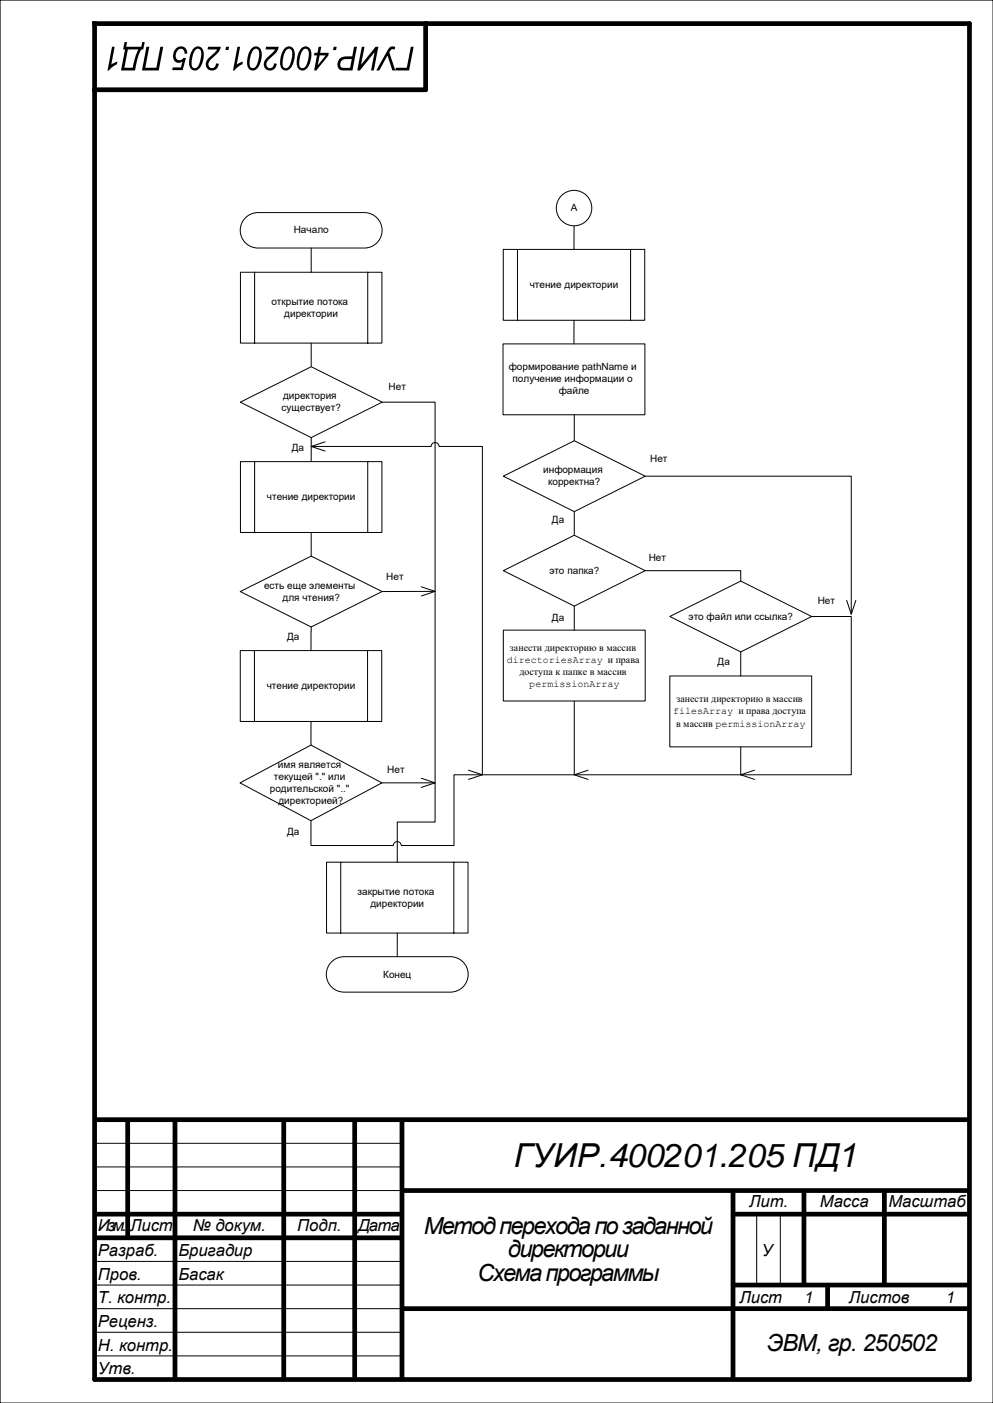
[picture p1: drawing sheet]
<svg xmlns="http://www.w3.org/2000/svg" width="210mm" height="297mm" viewBox="0 0 210 297" stroke-linecap="round" stroke-linejoin="round" font-family="sans-serif">
<path d="M0 0h210v297h-210z" fill="none" stroke="#000" stroke-width=".25"/>
<path d="M20 5h185v287h-185zM90 5v14h-70" fill="none" stroke="#000" stroke-width="1"/>
<g fill="none" stroke="#000" stroke-width="1" stroke-linecap="butt">
<path d="M20 237h185M27 237v25M37 237v55M60 237v55M75 237v55M85 237v55M20 257h65M85 252h120M155 252v40M155 257h50M170 252v20M187 252v20"/>
<path d="M20 262h65M85 277h120M155 272h50M175 272v5"/>
</g>
<path d="M20 242h65M20 247h65M20 252h65M160 257v15M165 257v15M20 267h65M20 272h65M20 277h65M20 282h65M20 287h65" fill="none" stroke="#000" stroke-width=".21"/>
<g fill="#000">
<path d="M47.8 9.9h.6l-.1 .7h-.6zM44 9.9h2.7a4.7 4.7 0 0 1-2.1 2.7 .97 .97 0 0 0-.5 1.1 .97 .97 0 0 0 .9 .7l.5-.4 .2-.6 .6 .1a1.4 1.4 0 0 1-2 1.3 1.4 1.4 0 0 1-.3-2.3l1.9-2h-2zM41 10.2a1.21 1.21 0 0 1 1.4-.3 1.21 1.21 0 0 1 .7 1.2 3.7 3.7 0 0 1-1.6 3.8 1.31 1.31 0 0 1-1.5-1.6 4.7 4.7 0 0 1 1-3.1zM41.3 10.6a4.6 4.6 0 0 0-.6 3.6 .95 .95 0 0 0 1 0 .95 .95 0 0 0 .5-.9l.1-.3a3.2 3.2 0 0 0 0-2.5l-.4-.2zM37.2 10.3a1.36 1.36 0 0 1 1.6-.4 1.36 1.36 0 0 1 .8 1.4l-.6 .1a.87 .87 0 0 0-.7-1.1 .87 .87 0 0 0-1 .8 .98 .98 0 0 0-.1 1.1 .98 .98 0 0 0 1.1 .5l.5-.5 .5 .1-.7 2.5h-2.2l.1-.5h1.7l.4-1.3a1.24 1.24 0 0 1-1.6 .1 1.24 1.24 0 0 1-.4-1.5l.2-.8zM31 9.9h.6l-.9 4.4h2.4l.8-4.4h.6l-.9 5h-3.6zM26.3 8.9h.6l-.2 1h3.2l.2-1h.5l-.3 1.6h-.4l-.6 1.3-.7 3.1h-3l.8-4.4h-.4zM27 10.5l-.7 3.8h1.8l.5-2.4 .7-1.4zM23.7 9.9h.5l-.7 3.8 1.3-.7-.1 .6-1 .7-.6 .6h-.4z"/>
<path d="M67.4 9.9h.5l-.2 1.3h1.8l-.1 .6-2.5 3.1h-.5l.6-3.2h-.6l.1-.5h.6zM67.6 11.7l-.4 2.1 1.7-2.1zM63.8 10.2a1.21 1.21 0 0 1 1.3-.3 1.21 1.21 0 0 1 .7 1.2 3.7 3.7 0 0 1-1.5 3.8 1.31 1.31 0 0 1-1.6-1.6 4.7 4.7 0 0 1 1.1-3.1zM64 10.6a4.6 4.6 0 0 0-.5 3.6 .95 .95 0 0 0 1 0 .95 .95 0 0 0 .5-.9l.1-.3a3.2 3.2 0 0 0-.1-2.5l-.4-.2zM60.3 10.2a1.21 1.21 0 0 1 1.3-.3 1.21 1.21 0 0 1 .7 1.2 3.7 3.7 0 0 1-1.5 3.8 1.31 1.31 0 0 1-1.6-1.6 4.7 4.7 0 0 1 1.1-3.1zM60.5 10.6a4.6 4.6 0 0 0-.6 3.6 .95 .95 0 0 0 1.1 0 .95 .95 0 0 0 .4-.9l.1-.3a3.2 3.2 0 0 0 0-2.5l-.4-.2zM56.3 9.9h2.6a4.7 4.7 0 0 1-2 2.7 .97 .97 0 0 0-.6 1.1 .97 .97 0 0 0 1 .7l.5-.4 .2-.6 .5 .1a1.4 1.4 0 0 1-2 1.3 1.4 1.4 0 0 1-.3-2.3l2-2h-2.1zM53.3 10.2a1.21 1.21 0 0 1 1.3-.3 1.21 1.21 0 0 1 .7 1.2 3.7 3.7 0 0 1-1.5 3.8 1.31 1.31 0 0 1-1.6-1.6 4.7 4.7 0 0 1 1.1-3.1zM53.5 10.6a4.6 4.6 0 0 0-.5 3.6 .95 .95 0 0 0 1 0 .95 .95 0 0 0 .5-.9l.1-.3a3.2 3.2 0 0 0-.1-2.5l-.4-.2zM50.2 9.9h.6l-.7 3.8 1.3-.7-.1 .6-1.1 .7-.6 .6h-.3z"/>
<path d="M86.9 9.9h.6l-1 5h-2.9l.1-.6h2.3zM82.4 10l.5-.2 .7 .1-.1 .6h-.7l-.5 .6 1.3 3.8h-.6l-1.1-3.2-1.7 3.2h-.6zM76.5 9.9h.6l-.8 3.8 3.1-3.8h.6l-1 5h-.5l.7-3.8-3.1 3.8h-.6zM71.9 12.4l.9-.4 1.7-.1 .4-2h.6l-1 5h-1.9a1.4 1.4 0 0 1-1.2-1 1.4 1.4 0 0 1 .5-1.5zM72.2 12.9a.83 .83 0 0 0-.2 1 .83 .83 0 0 0 .9 .5h1.1l.4-1.9-1.6 .1zM70.6 9.9h.6l-.1 .7h-.7z"/>
</g>
<path d="M51.9 46.1a3.7 3.7 0 0 1 2.7-1.1h22.5a3.8 3.8 0 0 1 3.7 3.8 3.8 3.8 0 0 1-3.7 3.7h-22.5a3.7 3.7 0 0 1-3.5-2.3 3.7 3.7 0 0 1 .8-4.1z" fill-rule="evenodd" fill="#fff"/>
<path d="M50.8 57.6h30v15h-30zM51.9 46.1a3.7 3.7 0 0 1 2.7-1.1h22.5a3.8 3.8 0 0 1 3.7 3.8 3.8 3.8 0 0 1-3.7 3.7h-22.5a3.7 3.7 0 0 1-3.5-2.3 3.7 3.7 0 0 1 .8-4.1zM53.8 57.6v15M65.8 52.5v5.1M77.8 57.6v15M65.8 72.6v5" fill="none" stroke="#000" stroke-width=".21"/>
<path d="M50.8 85.1l15-7.5 15 7.5-15 7.5z" fill-rule="evenodd" fill="#fff"/>
<path d="M50.8 85.1l15-7.5 15 7.5-15 7.5zM50.8 97.7h30v15h-30zM53.8 97.7v15M65.8 92.6v5.1M77.8 97.7v15M80.8 85.1h11.2v88.9h-8v8.5M65.8 112.7v5" fill="none" stroke="#000" stroke-width=".21"/>
<path d="M50.8 125.2l15-7.5 15 7.5-15 7.5z" fill-rule="evenodd" fill="#fff"/>
<path d="M50.8 125.2l15-7.5 15 7.5-15 7.5zM50.8 137.7h29.9v15h-29.9zM53.8 137.7v15M65.8 132.7v5M77.7 137.7v15M65.8 152.7v5" fill="none" stroke="#000" stroke-width=".21"/>
<path d="M50.8 165.7l15-8 15 8-15 8z" fill-rule="evenodd" fill="#fff"/>
<path d="M106.4 52.8h29.9v15h-29.9zM109.4 52.8v15M121.4 47.8v5M133.3 52.8v15M50.8 165.7l15-8 15 8-15 8z" fill="none" stroke="#000" stroke-width=".21"/>
<path d="M106.4 72.8h30v15h-30z" fill-rule="evenodd" fill="#fff"/>
<path d="M106.4 72.8h30v15h-30zM121.4 67.8v5M121.4 87.8v5.5" fill="none" stroke="#000" stroke-width=".21"/>
<path d="M106.4 100.8l15-7.5 15 7.5-15 7.5z" fill-rule="evenodd" fill="#fff"/>
<path d="M106.4 100.8l15-7.5 15 7.5-15 7.5zM121.4 108.3v5" fill="none" stroke="#000" stroke-width=".21"/>
<path d="M106.4 120.8l15-7.5 15 7.5-15 7.5z" fill-rule="evenodd" fill="#fff"/>
<path d="M106.4 120.8l15-7.5 15 7.5-15 7.5z" fill="none" stroke="#000" stroke-width=".21"/>
<path d="M106.4 133.4h30v15h-30z" fill-rule="evenodd" fill="#fff"/>
<path d="M106.4 133.4h30v15h-30zM121.4 128.3v5.1" fill="none" stroke="#000" stroke-width=".21"/>
<path d="M141.6 130.5l15-7.5 15 7.5-15 7.5z" fill-rule="evenodd" fill="#fff"/>
<path d="M141.6 130.5l15-7.5 15 7.5-15 7.5z" fill="none" stroke="#000" stroke-width=".21"/>
<path d="M141.6 143.1h30v15h-30z" fill-rule="evenodd" fill="#fff"/>
<path d="M136.4 120.8h20.2v2.2M156.6 138v5.1M141.6 143.1h30v15h-30zM156.6 158.1v5.9h-35.2M124.4 163l-3 1 3 1" fill="none" stroke="#000" stroke-width=".21"/>
<circle cx="121.4" cy="44" r="3.8" fill="#fff"/>
<g fill="none" stroke="#000" stroke-width=".21">
<path d="M65.8 94.5h25.4a.83 .83 0 0 1 .8-.8 .83 .83 0 0 1 .8 .8h9.2v69.5h19.4v-15.6M68.7 93.5l-2.9 1 2.9 1M99.1 163l2.9 1-2.9 1M102 164h-6v15h-11.2a.83 .83 0 0 0-.8-.9 .83 .83 0 0 0-.8 .9h-17.4v-5.3"/>
<circle cx="121.4" cy="44" r="3.8"/>
</g>
<path d="M70.1 203.6a3.7 3.7 0 0 1 2.6-1.1h22.5a3.8 3.8 0 0 1 3.8 3.8 3.8 3.8 0 0 1-3.8 3.7h-22.5a3.8 3.8 0 0 1-3.4-2.3 3.8 3.8 0 0 1 .8-4.1z" fill-rule="evenodd" fill="#fff"/>
<g fill="none" stroke="#000" stroke-width=".21">
<path d="M136.4 100.8h43.6v29.2M89.1 124.2l2.9 1-2.9 1M92 125.2h-11.2M171.6 130.5h8.4v33.5h-23.4M179 127.1l1 2.9 1-2.9M89.1 164.7l2.9 1-2.9 1M92 165.7h-11.2M159.6 163l-3 1 3 1M69 182.5h30v15h-30zM72 182.5v15M84 197.5v5M96 182.5v15"/>
<path d="M70.1 203.6a3.7 3.7 0 0 1 2.6-1.1h22.5a3.8 3.8 0 0 1 3.8 3.8 3.8 3.8 0 0 1-3.8 3.7h-22.5a3.8 3.8 0 0 1-3.4-2.3 3.8 3.8 0 0 1 .8-4.1z"/>
</g>
<text font-size="7" x="108.7" y="247">ГУИР.400201.205 ПД1</text>
<g font-size="5">
<text x="89.6" y="261.1">Метод перехода по заданной</text>
<text x="107.4" y="266.1">директории</text>
<text x="101" y="271.1">Схема программы</text>
<text x="162.1" y="286">ЭВМ, гр. 250502</text>
</g>
<g font-size="3.5">
<text x="158.4" y="255.6">Лит.</text>
<text x="173.4" y="255.6">Масса</text>
<text x="187.9" y="255.6">Масштаб</text>
<text x="20.7" y="260.6">Изм.</text>
<text x="27.5" y="260.6">Лист</text>
<text x="40.8" y="260.6">№ докум.</text>
<text x="62.9" y="260.6">Подп.</text>
<text x="75.7" y="260.6">Дата</text>
<text x="20.7" y="265.9">Разраб.</text>
<text x="37.7" y="265.9">Бригадир</text>
<text x="161.1" y="265.9">У</text>
<text x="20.7" y="270.9">Пров.</text>
<text x="20.7" y="275.9">Т. контр.</text>
<text x="37.7" y="270.9">Басак</text>
<text x="156.3" y="275.8">Лист</text>
<text x="169.9" y="275.8">1</text>
<text x="179.5" y="275.8">Листов</text>
<text x="199.9" y="275.8">1</text>
<text x="20.7" y="280.9">Реценз.</text>
<text x="20.7" y="285.9">Н. контр.</text>
<text x="20.7" y="290.9">Утв.</text>
</g>
<g font-size="2.1">
<text x="120.7" y="44.7">А</text>
<text x="62.1" y="49.4">Начало</text>
<text x="57.4" y="64.5">открытие потока</text>
<text x="112" y="60.9">чтение директории</text>
<text x="60.1" y="67">директории</text>
<text x="82.2" y="82.6">Нет</text>
<text x="107.6" y="78.4">формирование pathName и</text>
<text x="108.4" y="80.9">получение информации о</text>
<text x="118.1" y="83.5">файле</text>
<text x="59.5" y="87">существует?</text>
<text x="59.9" y="84.5">директория</text>
<text x="61.7" y="95.5">Да</text>
<text x="114.9" y="100.2">информация</text>
<text x="137.5" y="97.8">Нет</text>
<text x="56.4" y="105.9">чтение директории</text>
<text x="115.9" y="102.7">корректна?</text>
<text x="116.7" y="110.7">Да</text>
<text x="137.2" y="118.7">Нет</text>
<text x="55.8" y="124.6">есть еще элементы</text>
<text x="81.7" y="122.8">Нет</text>
<text x="116.2" y="121.4">это папка?</text>
<text x="59.7" y="127.1">для чтения?</text>
<text x="116.7" y="131.5">Да</text>
<text x="145.6" y="131.1">это файл или ссылка?</text>
<text x="172.9" y="127.8">Нет</text>
<text x="60.7" y="135.5">Да</text>
<text x="107.8" y="137.7">занести директорию в массив</text>
<text x="107.2" y="140.3">directoriesArray и права</text>
<text x="109.8" y="142.8">доступа к папке в массив</text>
<text x="151.7" y="140.7">Да</text>
<text x="56.4" y="145.9">чтение директории</text>
<text x="111.9" y="145.4">permissionArray</text>
<text x="143" y="148.7">занести директорию в массив</text>
<text x="142.4" y="151.2">filesArray и права доступа</text>
<text x="143" y="153.8">в массив permissionArray</text>
<text x="57" y="167.6">родительской &quot;..&quot;</text>
<text x="57.9" y="165.1">текущей &quot;.&quot; или</text>
<text x="58.8" y="162.6">имя является</text>
<text x="81.9" y="163.7">Нет</text>
<text x="58.9" y="170.2">директорией?</text>
<text x="60.7" y="176.7">Да</text>
<text x="75.6" y="189.4">закрытие потока</text>
<text x="78.3" y="191.9">директории</text>
<text x="81" y="206.9">Конец</text>
</g>
</svg>
